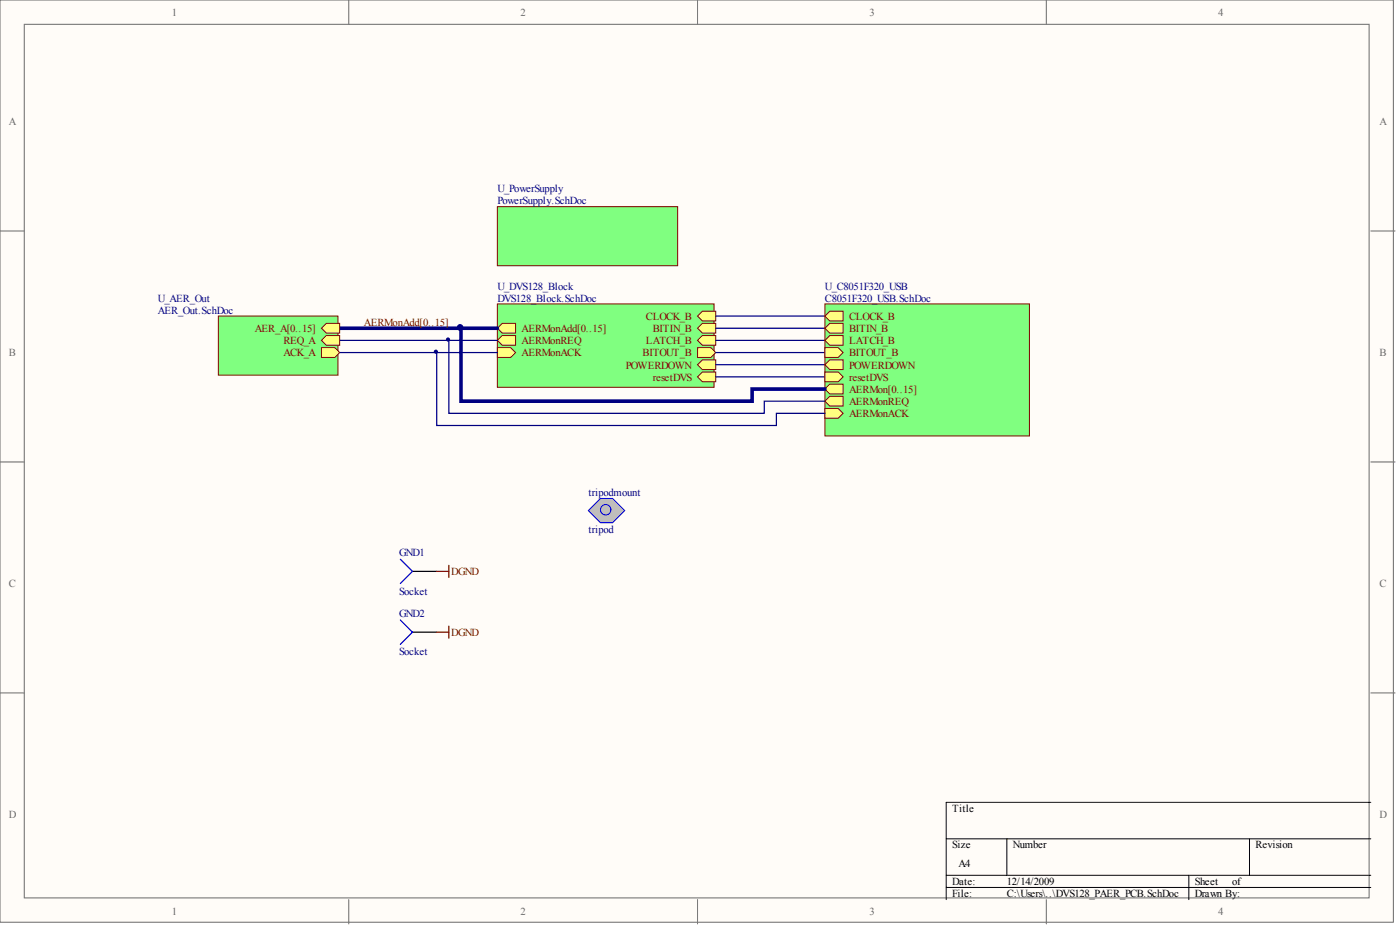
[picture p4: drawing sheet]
<svg xmlns="http://www.w3.org/2000/svg" width="292mm" height="193mm" viewBox="0 0 292 193" stroke-linecap="round" stroke-linejoin="round" font-family="sans-serif">
<g fill="#fffcf8" stroke="#696969" stroke-width=".21">
<path d="M0 0h290.7v192.4h-290.7z"/>
<path d="M5.1 5.1h280.6v182.2h-280.6z"/>
</g>
<path d="M72.8 0v5.1M145.5 0v5.1M218.3 0v5.1M0 48.2h5.1M286 48.2h5.1M0 96.4h5.1M286 96.4h5.1M0 144.6h5.1M286 144.6h5.1M72.8 187.7v5M145.5 187.7v5M218.3 187.7v5" fill="none" stroke="#696969" stroke-width=".21"/>
<path d="M197.4 175h88.6M210.1 175v7.6M260.7 175v7.6M286 167.4h-88.6v20.3M197.4 182.6h88.6M197.4 185.1h88.6M248 182.6v5.1" fill="none" stroke="#000" stroke-width=".21"/>
<path d="M103.8 63.4h45.2v17.4h-45.2z" fill="#80ff80" stroke="#800000" stroke-width=".21"/>
<g fill="#ffff80" stroke="#800000" stroke-width=".21">
<path d="M104.8 67.5h2.8v2h-2.8l-1-1z" fill-rule="evenodd"/>
<path d="M104.8 70h2.8v2h-2.8l-1-1z" fill-rule="evenodd"/>
<path d="M103.8 72.5h2.8l1 1-1 1.1h-2.8z" fill-rule="evenodd"/>
<path d="M146.5 64.9h2.8v2.1h-2.8l-1-1.1z" fill-rule="evenodd"/>
<path d="M146.5 67.5h2.8v2h-2.8l-1-1z" fill-rule="evenodd"/>
<path d="M146.5 70h2.8v2h-2.8l-1-1z" fill-rule="evenodd"/>
<path d="M146.5 75.1h2.8v2h-2.8l-1-1z" fill-rule="evenodd"/>
<path d="M145.5 72.5h2.8l1 1-1 1.1h-2.8z" fill-rule="evenodd"/>
<path d="M146.5 77.6h2.8v2h-2.8l-1-1z" fill-rule="evenodd"/>
</g>
<path d="M103.8 43.1h37.6v12.3h-37.6z" fill="#80ff80" stroke="#800000" stroke-width=".21"/>
<path d="M70.9 71h32.9M70.9 73.5h32.9M149.3 65.9h22.8M149.3 68.5h22.8M149.3 71h22.8M149.3 73.5h22.8M149.3 76.1h22.8" fill="none" stroke="#000080" stroke-width=".25"/>
<path d="M70.9 68.5h32.9" fill="none" stroke="#000080" stroke-width=".76"/>
<path d="M45.6 65.9h24.9v12.4h-24.9z" fill="#80ff80" stroke="#800000" stroke-width=".21"/>
<g fill="#ffff80" stroke="#800000" stroke-width=".21">
<path d="M68.1 70h2.8v2h-2.8l-1-1z" fill-rule="evenodd"/>
<path d="M67.1 72.5h2.8l1 1-1 1.1h-2.8z" fill-rule="evenodd"/>
<path d="M68.1 67.5h2.8v2h-2.8l-1-1z" fill-rule="evenodd"/>
</g>
<path d="M149.3 78.6h22.8" fill="none" stroke="#000080" stroke-width=".25"/>
<path d="M125.3 104h2.5l2.5 2.5-2.5 2.6h-2.5l-2.5-2.6z" fill-rule="evenodd" fill="#c0c0c0" stroke="#00f" stroke-width=".21"/>
<circle cx="126.4" cy="106.3" r="1.09" fill="#c0c0c0" stroke="#00f" stroke-width=".21"/>
<path d="M86.1 119.2h5M86.1 131.9h5" fill="none" stroke="#000" stroke-width=".25"/>
<path d="M83.5 116.7l2.6 2.5-2.6 2.5M83.5 129.3l2.6 2.6-2.6 2.5" fill="none" stroke="#00f" stroke-width=".25"/>
<path d="M91.1 119.2h2.5M93.6 117.9v2.6M91.1 131.9h2.5M93.6 130.6v2.5" fill="none" stroke="#800000" stroke-width=".25"/>
<path d="M172.1 63.4h42.7v27.5h-42.7z" fill="#80ff80" stroke="#800000" stroke-width=".21"/>
<g fill="#ffff80" stroke="#800000" stroke-width=".21">
<path d="M173.1 64.9h2.8v2.1h-2.8l-1-1.1z" fill-rule="evenodd"/>
<path d="M173.1 67.5h2.8v2h-2.8l-1-1z" fill-rule="evenodd"/>
<path d="M173.1 70h2.8v2h-2.8l-1-1z" fill-rule="evenodd"/>
<path d="M173.1 75.1h2.8v2h-2.8l-1-1z" fill-rule="evenodd"/>
<path d="M172.1 72.5h2.8l1 1-1 1.1h-2.8z" fill-rule="evenodd"/>
<path d="M172.1 77.6h2.8l1 1-1 1h-2.8z" fill-rule="evenodd"/>
<path d="M173.1 80.1h2.8v2.1h-2.8l-1-1z" fill-rule="evenodd"/>
<path d="M173.1 82.7h2.8v2h-2.8l-1-1z" fill-rule="evenodd"/>
<path d="M172.1 85.2h2.8l1 1-1 1h-2.8z" fill-rule="evenodd"/>
</g>
<path d="M96.2 68.5v15.2h60.7v-2.5h15.2" fill="none" stroke="#000080" stroke-width=".76"/>
<path d="M91.1 73.5v15.3h70.9v-2.6h10.1M93.6 71v15.2h65.9v-2.5h12.6" fill="none" stroke="#000080" stroke-width=".25"/>
<g fill="#000080" stroke="#000080" stroke-width=".21">
<circle cx="90.9" cy="73.4" r=".33"/>
<circle cx="93.5" cy="70.8" r=".33"/>
<circle cx="96" cy="68.3" r=".59"/>
</g>
<g font-size="2.2" fill="#696969">
<text x="35.9" y="3.3">1</text>
<text x="108.6" y="3.3">2</text>
<text x="181.4" y="3.3">3</text>
<text x="254.2" y="3.3">4</text>
<text x="1.8" y="26.1">A</text>
<text x="287.8" y="26.1">A</text>
<text x="1.8" y="74.3">B</text>
<text x="287.8" y="74.3">B</text>
<text x="1.8" y="122.5">C</text>
<text x="287.8" y="122.5">C</text>
<text x="1.8" y="170.6">D</text>
<text x="287.8" y="170.6">D</text>
<text x="35.9" y="191">1</text>
<text x="108.6" y="191">2</text>
<text x="181.4" y="191">3</text>
<text x="254.2" y="191">4</text>
</g>
<g font-size="2.2" fill="#000080">
<text x="103.8" y="40.1">U_PowerSupply</text>
<text x="103.8" y="42.6">PowerSupply.SchDoc</text>
<text x="32.9" y="62.9">U_AER_Out</text>
<text x="32.9" y="65.5">AER_Out.SchDoc</text>
<text x="103.8" y="60.4">U_DVS128_Block</text>
<text x="103.8" y="62.9">DVS128_Block.SchDoc</text>
<text x="172.1" y="60.4">U_C8051F320_USB</text>
<text x="172.1" y="62.9">C8051F320_USB.SchDoc</text>
<text x="122.8" y="103.5">tripodmount</text>
<text x="122.8" y="111.1">tripod</text>
<text x="83.3" y="115.9">GND1</text>
<text x="83.3" y="124.1">Socket</text>
<text x="83.3" y="128.6">GND2</text>
<text x="83.3" y="136.7">Socket</text>
</g>
<g font-size="2.2" fill="#800000">
<text x="53.2" y="69.3">AER_A[0..15]</text>
<text x="59.1" y="71.8">REQ_A</text>
<text x="75.9" y="68">AERMonAdd[0..15]</text>
<text x="108.8" y="69.3">AERMonAdd[0..15]</text>
<text x="108.8" y="71.8">AERMonREQ</text>
<text x="134.8" y="66.7">CLOCK_B</text>
<text x="134.8" y="71.8">LATCH_B</text>
<text x="136.2" y="69.3">BITIN_B</text>
<text x="177.2" y="66.7">CLOCK_B</text>
<text x="177.2" y="69.3">BITIN_B</text>
<text x="177.2" y="71.8">LATCH_B</text>
<text x="59.1" y="74.3">ACK_A</text>
<text x="108.8" y="74.3">AERMonACK</text>
<text x="130.6" y="76.9">POWERDOWN</text>
<text x="134.1" y="74.3">BITOUT_B</text>
<text x="177.2" y="76.9">POWERDOWN</text>
<text x="177.2" y="74.3">BITOUT_B</text>
<text x="136.2" y="79.4">resetDVS</text>
<text x="177.2" y="79.4">resetDVS</text>
<text x="177.2" y="82">AERMon[0..15]</text>
<text x="177.2" y="84.5">AERMonREQ</text>
<text x="177.2" y="87">AERMonACK</text>
<text x="94.2" y="120">DGND</text>
<text x="94.2" y="132.7">DGND</text>
</g>
<g font-size="2.2">
<text x="198.7" y="169.4">Title</text>
<text x="198.7" y="177">Size</text>
<text x="211.3" y="177">Number</text>
<text x="262" y="177">Revision</text>
<text x="198.7" y="184.6">Date:</text>
<text x="200" y="180.8">A4</text>
<text x="210.1" y="184.6">12/14/2009</text>
<text x="249.3" y="184.6">Sheet</text>
<text x="257.1" y="184.6">of</text>
<text x="198.7" y="187.1">File:</text>
<text x="210.1" y="187.1">C:\Users\..\DVS128_PAER_PCB.SchDoc</text>
<text x="249.3" y="187.1">Drawn By:</text>
</g>
</svg>
